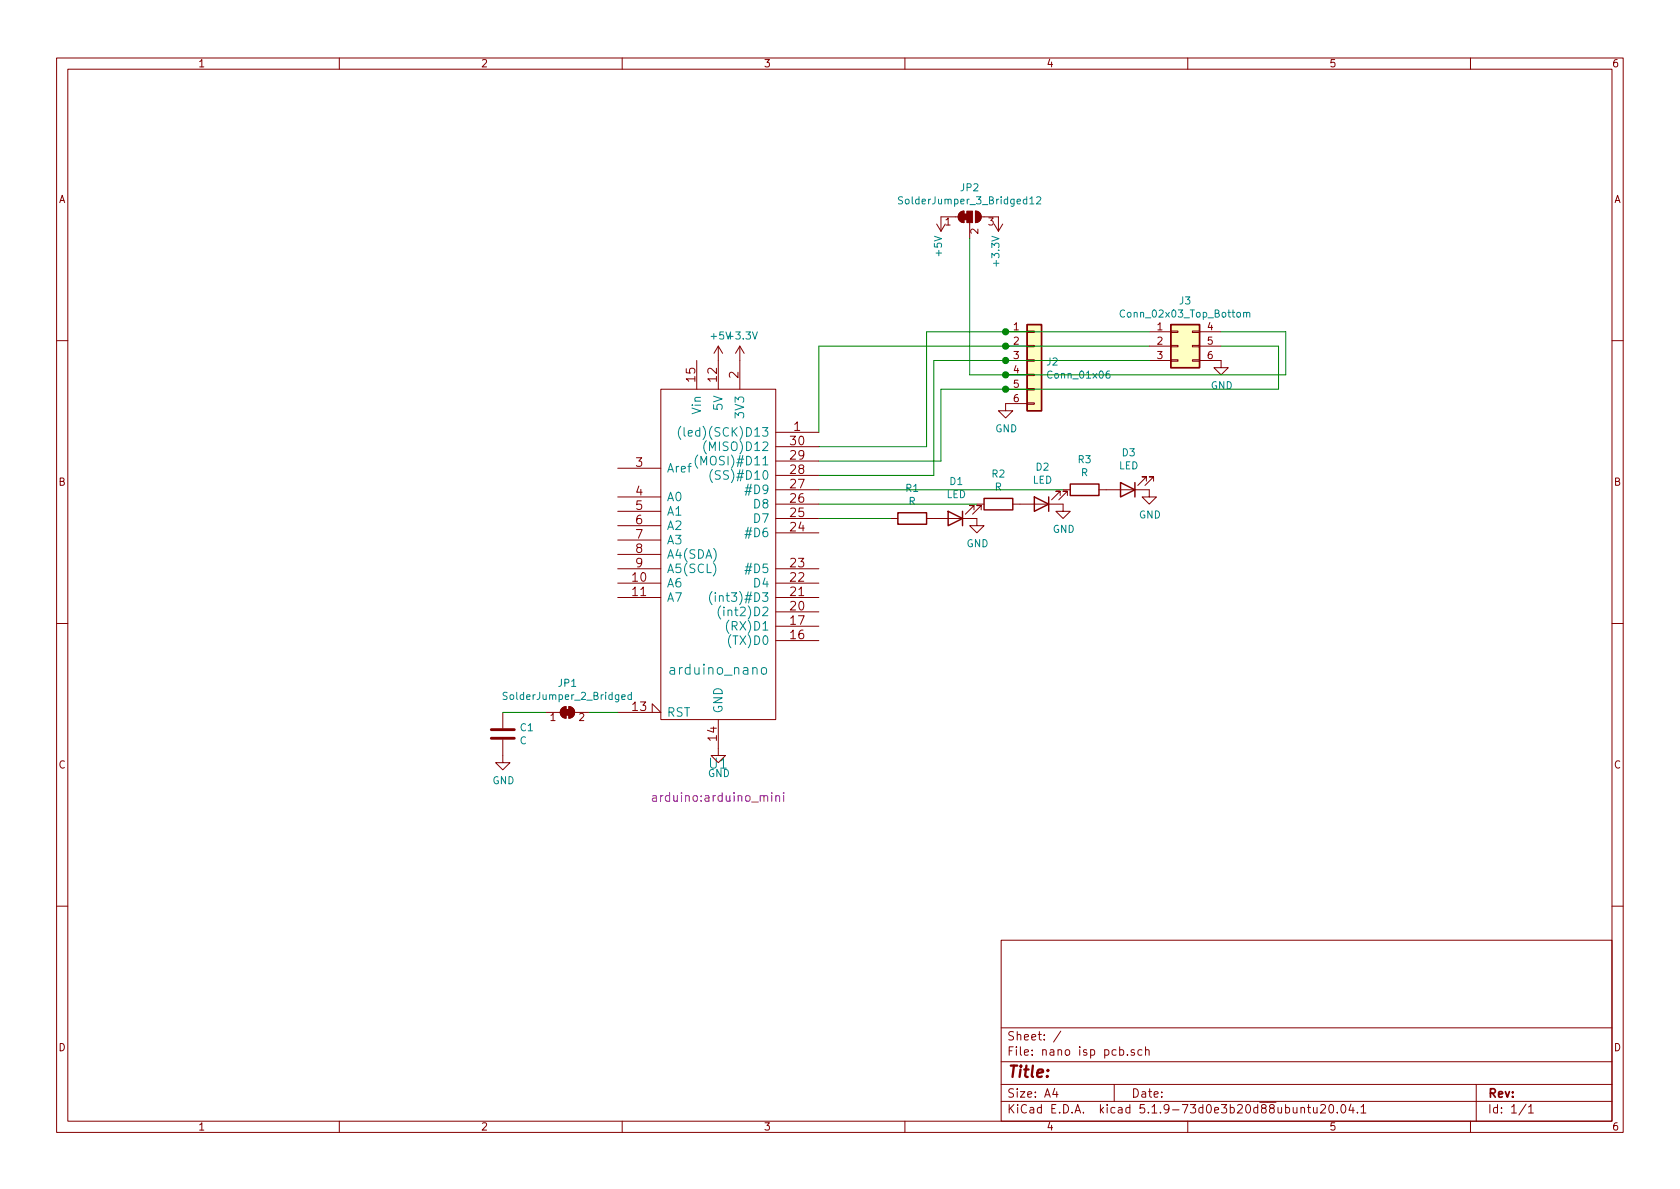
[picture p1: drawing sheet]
EESchema Schematic File Version 4
EELAYER 30 0
EELAYER END
$Descr A4 11693 8268
encoding utf-8
Sheet 1 1
Title ""
Date ""
Rev ""
Comp ""
Comment1 ""
Comment2 ""
Comment3 ""
Comment4 ""
$EndDescr
$Comp
L arduino:arduino_mini U1
U 1 1
P 5000 3650
F 0 "U1" H 5000 1996 70  0000 C CNN
F 1 "arduino_nano" H 5000 2650 70  0000 C CNN
F 2 "arduino:arduino_mini" H 5000 1761 60  0000 C CNN
F 3 "" H 5000 3650 50  0001 C CNN
	1    5000 3650
	1    0    0    -1  
$EndComp
$Comp
L Device:LED D1
U 1 1
P 6650 3600
F 0 "D1" H 6643 3345 50  0000 C CNN
F 1 "LED" H 6643 3436 50  0000 C CNN
F 2 "LED_SMD:LED_0805_2012Metric_Pad1.15x1.40mm_HandSolder" H 6650 3600 50  0001 C CNN
F 3 "~" H 6650 3600 50  0001 C CNN
	1    6650 3600
	-1   0    0    1   
$EndComp
$Comp
L Device:LED D2
U 1 1
P 7250 3500
F 0 "D2" H 7243 3245 50  0000 C CNN
F 1 "LED" H 7243 3336 50  0000 C CNN
F 2 "LED_SMD:LED_0805_2012Metric_Pad1.15x1.40mm_HandSolder" H 7250 3500 50  0001 C CNN
F 3 "~" H 7250 3500 50  0001 C CNN
	1    7250 3500
	-1   0    0    1   
$EndComp
$Comp
L Device:LED D3
U 1 1
P 7850 3400
F 0 "D3" H 7843 3145 50  0000 C CNN
F 1 "LED" H 7843 3236 50  0000 C CNN
F 2 "LED_SMD:LED_0805_2012Metric_Pad1.15x1.40mm_HandSolder" H 7850 3400 50  0001 C CNN
F 3 "~" H 7850 3400 50  0001 C CNN
	1    7850 3400
	-1   0    0    1   
$EndComp
$Comp
L Device:R R1
U 1 1
P 6350 3600
F 0 "R1" V 6557 3600 50  0000 C CNN
F 1 "R" V 6466 3600 50  0000 C CNN
F 2 "Resistor_SMD:R_0805_2012Metric_Pad1.20x1.40mm_HandSolder" V 6280 3600 50  0001 C CNN
F 3 "~" H 6350 3600 50  0001 C CNN
	1    6350 3600
	0    -1   -1   0   
$EndComp
$Comp
L Device:R R2
U 1 1
P 6950 3500
F 0 "R2" V 7157 3500 50  0000 C CNN
F 1 "R" V 7066 3500 50  0000 C CNN
F 2 "Resistor_SMD:R_0805_2012Metric_Pad1.20x1.40mm_HandSolder" V 6880 3500 50  0001 C CNN
F 3 "~" H 6950 3500 50  0001 C CNN
	1    6950 3500
	0    -1   -1   0   
$EndComp
$Comp
L Device:R R3
U 1 1
P 7550 3400
F 0 "R3" V 7757 3400 50  0000 C CNN
F 1 "R" V 7666 3400 50  0000 C CNN
F 2 "Resistor_SMD:R_0805_2012Metric_Pad1.20x1.40mm_HandSolder" V 7480 3400 50  0001 C CNN
F 3 "~" H 7550 3400 50  0001 C CNN
	1    7550 3400
	0    -1   -1   0   
$EndComp
Wire Wire Line
	5700 3600 6200 3600
Wire Wire Line
	5700 3500 6800 3500
Wire Wire Line
	5700 3400 7400 3400
$Comp
L power:GND #PWR0101
U 1 1
P 6800 3600
F 0 "#PWR0101" H 6800 3350 50  0001 C CNN
F 1 "GND" H 6805 3427 50  0000 C CNN
F 2 "" H 6800 3600 50  0001 C CNN
F 3 "" H 6800 3600 50  0001 C CNN
	1    6800 3600
	1    0    0    -1  
$EndComp
$Comp
L power:GND #PWR0102
U 1 1
P 7400 3500
F 0 "#PWR0102" H 7400 3250 50  0001 C CNN
F 1 "GND" H 7405 3327 50  0000 C CNN
F 2 "" H 7400 3500 50  0001 C CNN
F 3 "" H 7400 3500 50  0001 C CNN
	1    7400 3500
	1    0    0    -1  
$EndComp
$Comp
L power:GND #PWR0103
U 1 1
P 8000 3400
F 0 "#PWR0103" H 8000 3150 50  0001 C CNN
F 1 "GND" H 8005 3227 50  0000 C CNN
F 2 "" H 8000 3400 50  0001 C CNN
F 3 "" H 8000 3400 50  0001 C CNN
	1    8000 3400
	1    0    0    -1  
$EndComp
$Comp
L power:GND #PWR0104
U 1 1
P 5000 5200
F 0 "#PWR0104" H 5000 4950 50  0001 C CNN
F 1 "GND" H 5005 5027 50  0000 C CNN
F 2 "" H 5000 5200 50  0001 C CNN
F 3 "" H 5000 5200 50  0001 C CNN
	1    5000 5200
	1    0    0    -1  
$EndComp
$Comp
L power:+3.3V #PWR0105
U 1 1
P 5150 2500
F 0 "#PWR0105" H 5150 2350 50  0001 C CNN
F 1 "+3.3V" H 5165 2673 50  0000 C CNN
F 2 "" H 5150 2500 50  0001 C CNN
F 3 "" H 5150 2500 50  0001 C CNN
	1    5150 2500
	1    0    0    -1  
$EndComp
$Comp
L power:+5V #PWR0106
U 1 1
P 5000 2500
F 0 "#PWR0106" H 5000 2350 50  0001 C CNN
F 1 "+5V" H 5015 2673 50  0000 C CNN
F 2 "" H 5000 2500 50  0001 C CNN
F 3 "" H 5000 2500 50  0001 C CNN
	1    5000 2500
	1    0    0    -1  
$EndComp
$Comp
L Connector_Generic:Conn_01x06 J2
U 1 1
P 7200 2500
F 0 "J2" H 7280 2492 50  0000 L CNN
F 1 "Conn_01x06" H 7280 2401 50  0000 L CNN
F 2 "Connector_PinHeader_2.54mm:PinHeader_1x06_P2.54mm_Vertical" H 7200 2500 50  0001 C CNN
F 3 "~" H 7200 2500 50  0001 C CNN
	1    7200 2500
	1    0    0    -1  
$EndComp
$Comp
L Connector_Generic:Conn_02x03_Top_Bottom J3
U 1 1
P 8200 2400
F 0 "J3" H 8250 2717 50  0000 C CNN
F 1 "Conn_02x03_Top_Bottom" H 8250 2626 50  0000 C CNN
F 2 "Connector_PinHeader_2.54mm:PinHeader_2x03_P2.54mm_Vertical" H 8200 2400 50  0001 C CNN
F 3 "~" H 8200 2400 50  0001 C CNN
	1    8200 2400
	1    0    0    -1  
$EndComp
Wire Wire Line
	5700 3100 6450 3100
Wire Wire Line
	6450 3100 6450 2300
Wire Wire Line
	6450 2300 7000 2300
Wire Wire Line
	5700 3000 5700 2400
Wire Wire Line
	5700 2400 7000 2400
Wire Wire Line
	5700 3300 6500 3300
Wire Wire Line
	6500 3300 6500 2500
Wire Wire Line
	6500 2500 7000 2500
Wire Wire Line
	5700 3200 6550 3200
Wire Wire Line
	6550 3200 6550 2700
Wire Wire Line
	6550 2700 7000 2700
Wire Wire Line
	7000 2300 8000 2300
Connection ~ 7000 2300
Wire Wire Line
	7000 2400 8000 2400
Connection ~ 7000 2400
Wire Wire Line
	7000 2500 8000 2500
Connection ~ 7000 2500
Wire Wire Line
	6750 1650 6750 2600
Wire Wire Line
	6750 2600 7000 2600
Wire Wire Line
	7000 2600 8950 2600
Wire Wire Line
	8950 2600 8950 2300
Wire Wire Line
	8950 2300 8500 2300
Connection ~ 7000 2600
Wire Wire Line
	7000 2700 8900 2700
Wire Wire Line
	8900 2700 8900 2400
Wire Wire Line
	8900 2400 8500 2400
Connection ~ 7000 2700
$Comp
L power:GND #PWR0107
U 1 1
P 7000 2800
F 0 "#PWR0107" H 7000 2550 50  0001 C CNN
F 1 "GND" H 7005 2627 50  0000 C CNN
F 2 "" H 7000 2800 50  0001 C CNN
F 3 "" H 7000 2800 50  0001 C CNN
	1    7000 2800
	1    0    0    -1  
$EndComp
$Comp
L power:GND #PWR0108
U 1 1
P 8500 2500
F 0 "#PWR0108" H 8500 2250 50  0001 C CNN
F 1 "GND" H 8505 2327 50  0000 C CNN
F 2 "" H 8500 2500 50  0001 C CNN
F 3 "" H 8500 2500 50  0001 C CNN
	1    8500 2500
	1    0    0    -1  
$EndComp
$Comp
L power:+5V #PWR0109
U 1 1
P 6550 1500
F 0 "#PWR0109" H 6550 1350 50  0001 C CNN
F 1 "+5V" V 6565 1628 50  0000 L CNN
F 2 "" H 6550 1500 50  0001 C CNN
F 3 "" H 6550 1500 50  0001 C CNN
	1    6550 1500
	-1   0    0    1   
$EndComp
$Comp
L power:+3.3V #PWR0110
U 1 1
P 6950 1500
F 0 "#PWR0110" H 6950 1350 50  0001 C CNN
F 1 "+3.3V" V 6965 1628 50  0000 L CNN
F 2 "" H 6950 1500 50  0001 C CNN
F 3 "" H 6950 1500 50  0001 C CNN
	1    6950 1500
	-1   0    0    1   
$EndComp
$Comp
L Device:C C1
U 1 1
P 3500 5100
F 0 "C1" H 3615 5146 50  0000 L CNN
F 1 "C" H 3615 5055 50  0000 L CNN
F 2 "Capacitor_SMD:C_0805_2012Metric_Pad1.18x1.45mm_HandSolder" H 3538 4950 50  0001 C CNN
F 3 "~" H 3500 5100 50  0001 C CNN
	1    3500 5100
	1    0    0    -1  
$EndComp
$Comp
L power:GND #PWR0111
U 1 1
P 3500 5250
F 0 "#PWR0111" H 3500 5000 50  0001 C CNN
F 1 "GND" H 3505 5077 50  0000 C CNN
F 2 "" H 3500 5250 50  0001 C CNN
F 3 "" H 3500 5250 50  0001 C CNN
	1    3500 5250
	1    0    0    -1  
$EndComp
Wire Wire Line
	3500 4950 3800 4950
Wire Wire Line
	4100 4950 4300 4950
$Comp
L Jumper:SolderJumper_3_Bridged12 JP2
U 1 1
P 6750 1500
F 0 "JP2" H 6750 1705 50  0000 C CNN
F 1 "SolderJumper_3_Bridged12" H 6750 1614 50  0000 C CNN
F 2 "Jumper:SolderJumper-3_P1.3mm_Bridged12_RoundedPad1.0x1.5mm" H 6750 1500 50  0001 C CNN
F 3 "~" H 6750 1500 50  0001 C CNN
	1    6750 1500
	1    0    0    -1  
$EndComp
$Comp
L Jumper:SolderJumper_2_Bridged JP1
U 1 1
P 3950 4950
F 0 "JP1" H 3950 5155 50  0000 C CNN
F 1 "SolderJumper_2_Bridged" H 3950 5064 50  0000 C CNN
F 2 "Jumper:SolderJumper-2_P1.3mm_Bridged_RoundedPad1.0x1.5mm" H 3950 4950 50  0001 C CNN
F 3 "~" H 3950 4950 50  0001 C CNN
	1    3950 4950
	1    0    0    -1  
$EndComp
$EndSCHEMATC
